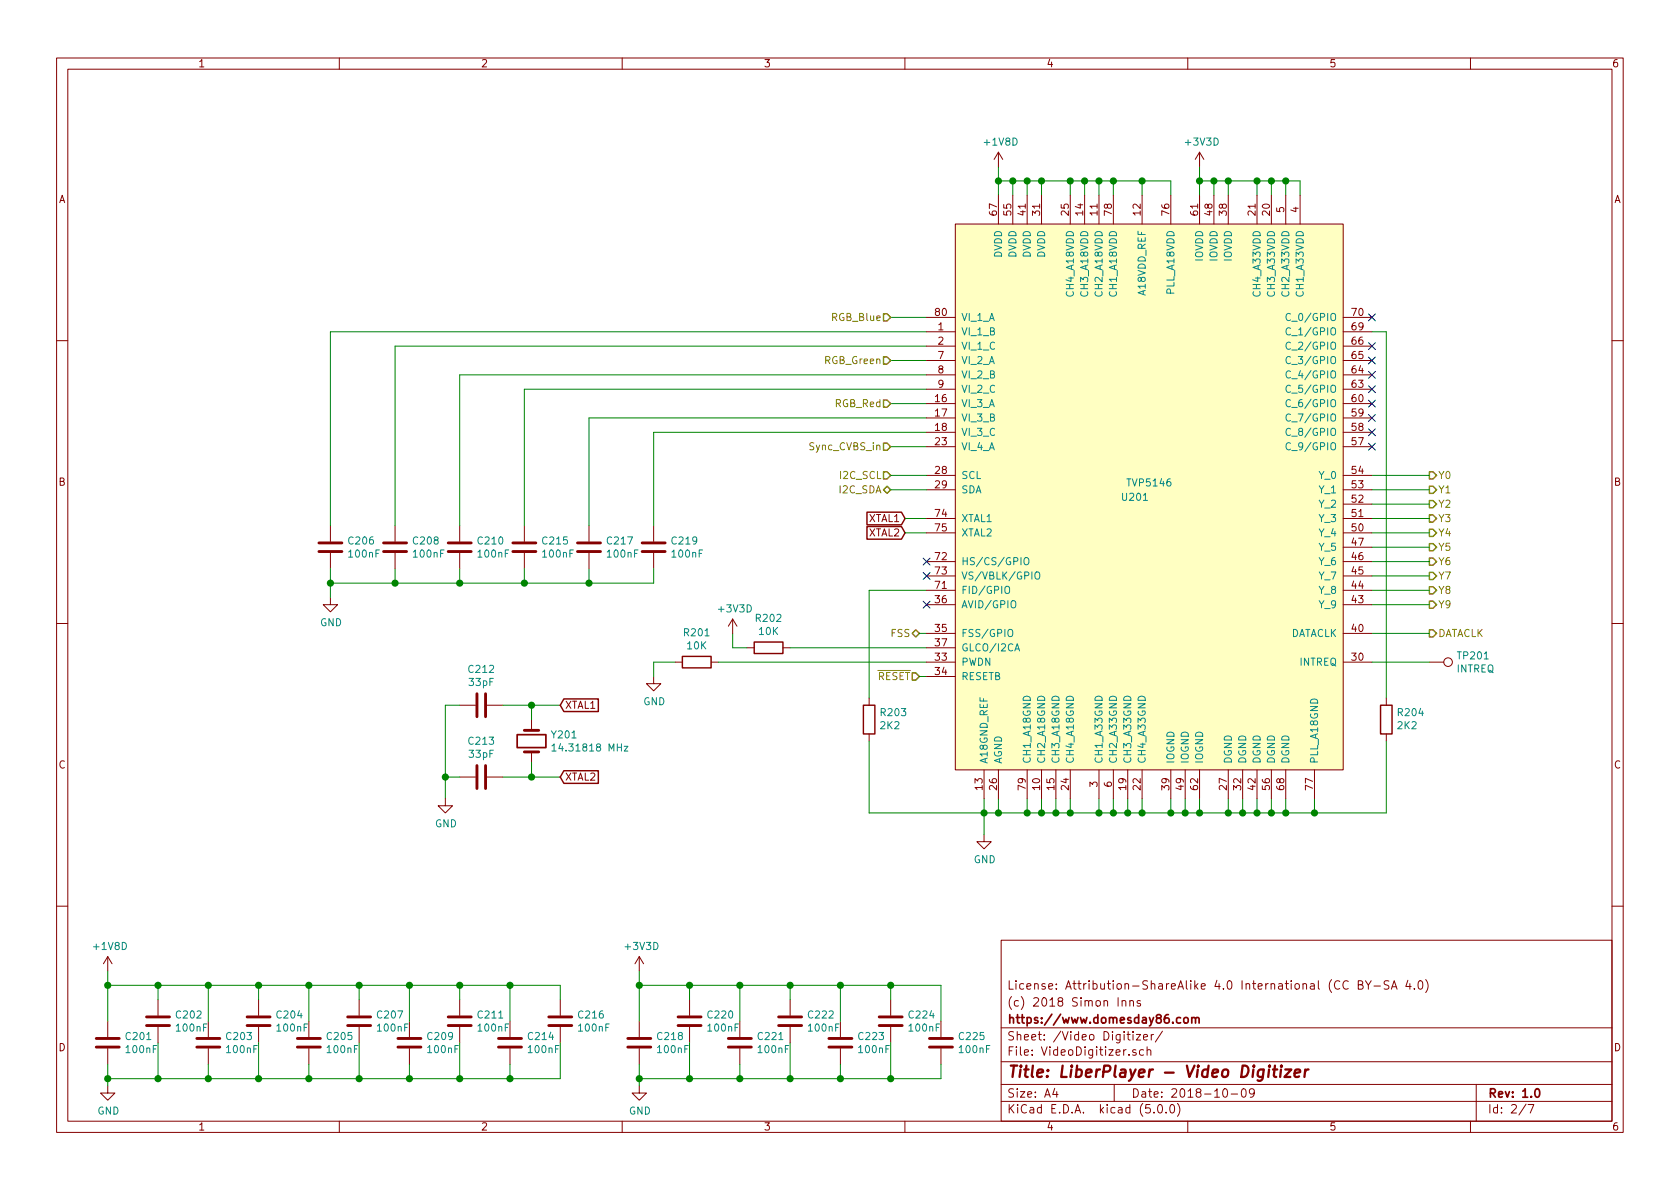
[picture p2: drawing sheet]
EESchema Schematic File Version 4
LIBS:LiberPlayer-cache
EELAYER 26 0
EELAYER END
$Descr A4 11693 8268
encoding utf-8
Sheet 2 7
Title "LiberPlayer - Video Digitizer"
Date "2018-10-09"
Rev "1.0"
Comp "https://www.domesday86.com"
Comment1 "(c) 2018 Simon Inns"
Comment2 "License: Attribution-ShareAlike 4.0 International (CC BY-SA 4.0)"
Comment3 ""
Comment4 ""
$EndDescr
$Comp
L Device:C C201
U 1 1
P 750 7250
F 0 "C201" H 865 7296 50  0000 L CNN
F 1 "100nF" H 865 7205 50  0000 L CNN
F 2 "Capacitor_SMD:C_0805_2012Metric" H 788 7100 50  0001 C CNN
F 3 "~" H 750 7250 50  0001 C CNN
	1    750  7250
	1    0    0    -1  
$EndComp
$Comp
L Device:C C202
U 1 1
P 1100 7100
F 0 "C202" H 1215 7146 50  0000 L CNN
F 1 "100nF" H 1215 7055 50  0000 L CNN
F 2 "Capacitor_SMD:C_0805_2012Metric" H 1138 6950 50  0001 C CNN
F 3 "~" H 1100 7100 50  0001 C CNN
	1    1100 7100
	1    0    0    -1  
$EndComp
$Comp
L Device:C C203
U 1 1
P 1450 7250
F 0 "C203" H 1565 7296 50  0000 L CNN
F 1 "100nF" H 1565 7205 50  0000 L CNN
F 2 "Capacitor_SMD:C_0805_2012Metric" H 1488 7100 50  0001 C CNN
F 3 "~" H 1450 7250 50  0001 C CNN
	1    1450 7250
	1    0    0    -1  
$EndComp
$Comp
L Device:C C204
U 1 1
P 1800 7100
F 0 "C204" H 1915 7146 50  0000 L CNN
F 1 "100nF" H 1915 7055 50  0000 L CNN
F 2 "Capacitor_SMD:C_0805_2012Metric" H 1838 6950 50  0001 C CNN
F 3 "~" H 1800 7100 50  0001 C CNN
	1    1800 7100
	1    0    0    -1  
$EndComp
$Comp
L Device:C C205
U 1 1
P 2150 7250
F 0 "C205" H 2265 7296 50  0000 L CNN
F 1 "100nF" H 2265 7205 50  0000 L CNN
F 2 "Capacitor_SMD:C_0805_2012Metric" H 2188 7100 50  0001 C CNN
F 3 "~" H 2150 7250 50  0001 C CNN
	1    2150 7250
	1    0    0    -1  
$EndComp
$Comp
L Device:C C207
U 1 1
P 2500 7100
F 0 "C207" H 2615 7146 50  0000 L CNN
F 1 "100nF" H 2615 7055 50  0000 L CNN
F 2 "Capacitor_SMD:C_0805_2012Metric" H 2538 6950 50  0001 C CNN
F 3 "~" H 2500 7100 50  0001 C CNN
	1    2500 7100
	1    0    0    -1  
$EndComp
$Comp
L Device:C C209
U 1 1
P 2850 7250
F 0 "C209" H 2965 7296 50  0000 L CNN
F 1 "100nF" H 2965 7205 50  0000 L CNN
F 2 "Capacitor_SMD:C_0805_2012Metric" H 2888 7100 50  0001 C CNN
F 3 "~" H 2850 7250 50  0001 C CNN
	1    2850 7250
	1    0    0    -1  
$EndComp
$Comp
L Device:C C211
U 1 1
P 3200 7100
F 0 "C211" H 3315 7146 50  0000 L CNN
F 1 "100nF" H 3315 7055 50  0000 L CNN
F 2 "Capacitor_SMD:C_0805_2012Metric" H 3238 6950 50  0001 C CNN
F 3 "~" H 3200 7100 50  0001 C CNN
	1    3200 7100
	1    0    0    -1  
$EndComp
$Comp
L Device:C C214
U 1 1
P 3550 7250
F 0 "C214" H 3665 7296 50  0000 L CNN
F 1 "100nF" H 3665 7205 50  0000 L CNN
F 2 "Capacitor_SMD:C_0805_2012Metric" H 3588 7100 50  0001 C CNN
F 3 "~" H 3550 7250 50  0001 C CNN
	1    3550 7250
	1    0    0    -1  
$EndComp
$Comp
L Device:C C216
U 1 1
P 3900 7100
F 0 "C216" H 4015 7146 50  0000 L CNN
F 1 "100nF" H 4015 7055 50  0000 L CNN
F 2 "Capacitor_SMD:C_0805_2012Metric" H 3938 6950 50  0001 C CNN
F 3 "~" H 3900 7100 50  0001 C CNN
	1    3900 7100
	1    0    0    -1  
$EndComp
$Comp
L Device:C C218
U 1 1
P 4450 7250
F 0 "C218" H 4565 7296 50  0000 L CNN
F 1 "100nF" H 4565 7205 50  0000 L CNN
F 2 "Capacitor_SMD:C_0805_2012Metric" H 4488 7100 50  0001 C CNN
F 3 "~" H 4450 7250 50  0001 C CNN
	1    4450 7250
	1    0    0    -1  
$EndComp
$Comp
L Device:C C220
U 1 1
P 4800 7100
F 0 "C220" H 4915 7146 50  0000 L CNN
F 1 "100nF" H 4915 7055 50  0000 L CNN
F 2 "Capacitor_SMD:C_0805_2012Metric" H 4838 6950 50  0001 C CNN
F 3 "~" H 4800 7100 50  0001 C CNN
	1    4800 7100
	1    0    0    -1  
$EndComp
$Comp
L Device:C C221
U 1 1
P 5150 7250
F 0 "C221" H 5265 7296 50  0000 L CNN
F 1 "100nF" H 5265 7205 50  0000 L CNN
F 2 "Capacitor_SMD:C_0805_2012Metric" H 5188 7100 50  0001 C CNN
F 3 "~" H 5150 7250 50  0001 C CNN
	1    5150 7250
	1    0    0    -1  
$EndComp
$Comp
L Device:C C222
U 1 1
P 5500 7100
F 0 "C222" H 5615 7146 50  0000 L CNN
F 1 "100nF" H 5615 7055 50  0000 L CNN
F 2 "Capacitor_SMD:C_0805_2012Metric" H 5538 6950 50  0001 C CNN
F 3 "~" H 5500 7100 50  0001 C CNN
	1    5500 7100
	1    0    0    -1  
$EndComp
$Comp
L Device:C C223
U 1 1
P 5850 7250
F 0 "C223" H 5965 7296 50  0000 L CNN
F 1 "100nF" H 5965 7205 50  0000 L CNN
F 2 "Capacitor_SMD:C_0805_2012Metric" H 5888 7100 50  0001 C CNN
F 3 "~" H 5850 7250 50  0001 C CNN
	1    5850 7250
	1    0    0    -1  
$EndComp
$Comp
L Device:C C224
U 1 1
P 6200 7100
F 0 "C224" H 6315 7146 50  0000 L CNN
F 1 "100nF" H 6315 7055 50  0000 L CNN
F 2 "Capacitor_SMD:C_0805_2012Metric" H 6238 6950 50  0001 C CNN
F 3 "~" H 6200 7100 50  0001 C CNN
	1    6200 7100
	1    0    0    -1  
$EndComp
$Comp
L Device:C C225
U 1 1
P 6550 7250
F 0 "C225" H 6665 7296 50  0000 L CNN
F 1 "100nF" H 6665 7205 50  0000 L CNN
F 2 "Capacitor_SMD:C_0805_2012Metric" H 6588 7100 50  0001 C CNN
F 3 "~" H 6550 7250 50  0001 C CNN
	1    6550 7250
	1    0    0    -1  
$EndComp
$Comp
L power:GND #PWR0202
U 1 1
P 750 7550
F 0 "#PWR0202" H 750 7300 50  0001 C CNN
F 1 "GND" H 755 7377 50  0000 C CNN
F 2 "" H 750 7550 50  0001 C CNN
F 3 "" H 750 7550 50  0001 C CNN
	1    750  7550
	1    0    0    -1  
$EndComp
Wire Wire Line
	1100 6950 1100 6850
Wire Wire Line
	1100 6850 750  6850
Wire Wire Line
	750  6850 750  6750
Wire Wire Line
	750  7100 750  6850
Connection ~ 750  6850
Wire Wire Line
	750  7400 750  7500
Wire Wire Line
	750  7500 1100 7500
Wire Wire Line
	3900 7500 3900 7250
Connection ~ 750  7500
Wire Wire Line
	750  7500 750  7550
Wire Wire Line
	3900 6950 3900 6850
Wire Wire Line
	3900 6850 3550 6850
Connection ~ 1100 6850
Wire Wire Line
	1100 7250 1100 7500
Connection ~ 1100 7500
Wire Wire Line
	1100 7500 1450 7500
Wire Wire Line
	1450 7400 1450 7500
Connection ~ 1450 7500
Wire Wire Line
	1450 7500 1800 7500
Wire Wire Line
	1800 7250 1800 7500
Connection ~ 1800 7500
Wire Wire Line
	1800 7500 2150 7500
Wire Wire Line
	2150 7400 2150 7500
Connection ~ 2150 7500
Wire Wire Line
	2150 7500 2500 7500
Wire Wire Line
	2500 7250 2500 7500
Connection ~ 2500 7500
Wire Wire Line
	2500 7500 2850 7500
Wire Wire Line
	2850 7400 2850 7500
Connection ~ 2850 7500
Wire Wire Line
	2850 7500 3200 7500
Wire Wire Line
	3200 7250 3200 7500
Connection ~ 3200 7500
Wire Wire Line
	3200 7500 3550 7500
Wire Wire Line
	3550 7400 3550 7500
Connection ~ 3550 7500
Wire Wire Line
	3550 7500 3900 7500
Wire Wire Line
	3550 7100 3550 6850
Connection ~ 3550 6850
Wire Wire Line
	3550 6850 3200 6850
Wire Wire Line
	3200 6950 3200 6850
Connection ~ 3200 6850
Wire Wire Line
	3200 6850 2850 6850
Wire Wire Line
	2850 7100 2850 6850
Connection ~ 2850 6850
Wire Wire Line
	2850 6850 2500 6850
Wire Wire Line
	2500 6950 2500 6850
Connection ~ 2500 6850
Wire Wire Line
	2500 6850 2150 6850
Wire Wire Line
	2150 7100 2150 6850
Connection ~ 2150 6850
Wire Wire Line
	2150 6850 1800 6850
Wire Wire Line
	1800 6950 1800 6850
Connection ~ 1800 6850
Wire Wire Line
	1800 6850 1450 6850
Wire Wire Line
	1450 7100 1450 6850
Connection ~ 1450 6850
Wire Wire Line
	1450 6850 1100 6850
Wire Wire Line
	4450 7400 4450 7500
Wire Wire Line
	4450 7500 4800 7500
Wire Wire Line
	6550 7500 6550 7400
Wire Wire Line
	4450 7100 4450 6850
Wire Wire Line
	4450 6850 4800 6850
Wire Wire Line
	6550 6850 6550 7100
Wire Wire Line
	4800 7250 4800 7500
Connection ~ 4800 7500
Wire Wire Line
	4800 7500 5150 7500
Wire Wire Line
	5150 7400 5150 7500
Connection ~ 5150 7500
Wire Wire Line
	5150 7500 5500 7500
Wire Wire Line
	5500 7250 5500 7500
Connection ~ 5500 7500
Wire Wire Line
	5500 7500 5850 7500
Wire Wire Line
	5850 7400 5850 7500
Connection ~ 5850 7500
Wire Wire Line
	5850 7500 6200 7500
Wire Wire Line
	6200 7250 6200 7500
Connection ~ 6200 7500
Wire Wire Line
	6200 7500 6550 7500
Wire Wire Line
	4800 6950 4800 6850
Connection ~ 4800 6850
Wire Wire Line
	4800 6850 5150 6850
Wire Wire Line
	5150 7100 5150 6850
Connection ~ 5150 6850
Wire Wire Line
	5150 6850 5500 6850
Wire Wire Line
	5500 6950 5500 6850
Connection ~ 5500 6850
Wire Wire Line
	5500 6850 5850 6850
Wire Wire Line
	5850 7100 5850 6850
Connection ~ 5850 6850
Wire Wire Line
	5850 6850 6200 6850
Wire Wire Line
	6200 6950 6200 6850
Connection ~ 6200 6850
Wire Wire Line
	6200 6850 6550 6850
$Comp
L power:GND #PWR0206
U 1 1
P 4450 7550
F 0 "#PWR0206" H 4450 7300 50  0001 C CNN
F 1 "GND" H 4455 7377 50  0000 C CNN
F 2 "" H 4450 7550 50  0001 C CNN
F 3 "" H 4450 7550 50  0001 C CNN
	1    4450 7550
	1    0    0    -1  
$EndComp
Wire Wire Line
	4450 6750 4450 6850
Connection ~ 4450 6850
Wire Wire Line
	4450 7550 4450 7500
Connection ~ 4450 7500
Wire Wire Line
	6850 5550 6850 5650
$Comp
L power:GND #PWR0209
U 1 1
P 6850 5800
F 0 "#PWR0209" H 6850 5550 50  0001 C CNN
F 1 "GND" H 6855 5627 50  0000 C CNN
F 2 "" H 6850 5800 50  0001 C CNN
F 3 "" H 6850 5800 50  0001 C CNN
	1    6850 5800
	1    0    0    -1  
$EndComp
Wire Wire Line
	6850 5650 6950 5650
Wire Wire Line
	9150 5650 9150 5550
Connection ~ 6850 5650
Wire Wire Line
	6850 5650 6850 5800
Wire Wire Line
	6950 5550 6950 5650
Connection ~ 6950 5650
Wire Wire Line
	6950 5650 7150 5650
Wire Wire Line
	7150 5550 7150 5650
Connection ~ 7150 5650
Wire Wire Line
	7150 5650 7250 5650
Wire Wire Line
	7250 5550 7250 5650
Connection ~ 7250 5650
Wire Wire Line
	7250 5650 7350 5650
Wire Wire Line
	7350 5550 7350 5650
Connection ~ 7350 5650
Wire Wire Line
	7350 5650 7450 5650
Wire Wire Line
	7450 5550 7450 5650
Connection ~ 7450 5650
Wire Wire Line
	7450 5650 7650 5650
Wire Wire Line
	7650 5550 7650 5650
Connection ~ 7650 5650
Wire Wire Line
	7650 5650 7750 5650
Wire Wire Line
	7750 5550 7750 5650
Connection ~ 7750 5650
Wire Wire Line
	7750 5650 7850 5650
Wire Wire Line
	7850 5550 7850 5650
Connection ~ 7850 5650
Wire Wire Line
	7850 5650 7950 5650
Wire Wire Line
	7950 5550 7950 5650
Connection ~ 7950 5650
Wire Wire Line
	7950 5650 8150 5650
Wire Wire Line
	8150 5550 8150 5650
Connection ~ 8150 5650
Wire Wire Line
	8150 5650 8250 5650
Wire Wire Line
	8250 5550 8250 5650
Connection ~ 8250 5650
Wire Wire Line
	8250 5650 8350 5650
Wire Wire Line
	8350 5550 8350 5650
Connection ~ 8350 5650
Wire Wire Line
	8350 5650 8550 5650
Wire Wire Line
	8550 5550 8550 5650
Connection ~ 8550 5650
Wire Wire Line
	8550 5650 8650 5650
Wire Wire Line
	8650 5550 8650 5650
Connection ~ 8650 5650
Wire Wire Line
	8650 5650 8750 5650
Wire Wire Line
	8750 5550 8750 5650
Connection ~ 8750 5650
Wire Wire Line
	8750 5650 8850 5650
Wire Wire Line
	8850 5550 8850 5650
Connection ~ 8850 5650
Wire Wire Line
	8850 5650 8950 5650
Wire Wire Line
	8950 5550 8950 5650
Connection ~ 8950 5650
Wire Wire Line
	8950 5650 9150 5650
Wire Wire Line
	6950 1350 6950 1250
Wire Wire Line
	6950 1250 7050 1250
Wire Wire Line
	9050 1250 9050 1350
Wire Wire Line
	7050 1350 7050 1250
Connection ~ 7050 1250
Wire Wire Line
	7050 1250 7150 1250
Wire Wire Line
	7150 1350 7150 1250
Connection ~ 7150 1250
Wire Wire Line
	7150 1250 7250 1250
Wire Wire Line
	7250 1350 7250 1250
Connection ~ 7250 1250
Wire Wire Line
	7250 1250 7450 1250
Wire Wire Line
	7450 1350 7450 1250
Connection ~ 7450 1250
Wire Wire Line
	7450 1250 7550 1250
Wire Wire Line
	7550 1350 7550 1250
Connection ~ 7550 1250
Wire Wire Line
	7550 1250 7650 1250
Wire Wire Line
	7650 1350 7650 1250
Connection ~ 7650 1250
Wire Wire Line
	7650 1250 7750 1250
Wire Wire Line
	7750 1350 7750 1250
Connection ~ 7750 1250
Wire Wire Line
	7750 1250 7950 1250
Wire Wire Line
	7950 1350 7950 1250
Connection ~ 7950 1250
Wire Wire Line
	7950 1250 8150 1250
Wire Wire Line
	8150 1350 8150 1250
Wire Wire Line
	8350 1350 8350 1250
Wire Wire Line
	8350 1250 8450 1250
Wire Wire Line
	8450 1350 8450 1250
Connection ~ 8450 1250
Wire Wire Line
	8450 1250 8550 1250
Wire Wire Line
	8550 1350 8550 1250
Connection ~ 8550 1250
Wire Wire Line
	8550 1250 8750 1250
Wire Wire Line
	8750 1350 8750 1250
Connection ~ 8750 1250
Wire Wire Line
	8750 1250 8850 1250
Wire Wire Line
	8850 1350 8850 1250
Connection ~ 8850 1250
Wire Wire Line
	8850 1250 8950 1250
Wire Wire Line
	8950 1350 8950 1250
Connection ~ 8950 1250
Wire Wire Line
	8950 1250 9050 1250
Wire Wire Line
	6950 1150 6950 1250
Connection ~ 6950 1250
Wire Wire Line
	8350 1150 8350 1250
Connection ~ 8350 1250
$Comp
L Device:Crystal Y201
U 1 1
P 3700 5150
F 0 "Y201" V 3654 5281 50  0000 L CNN
F 1 "14.31818 MHz" V 3745 5281 50  0000 L CNN
F 2 "Crystal:Crystal_SMD_0603-2Pin_6.0x3.5mm" H 3700 5150 50  0001 C CNN
F 3 "~" H 3700 5150 50  0001 C CNN
	1    3700 5150
	0    1    1    0   
$EndComp
$Comp
L Device:C C212
U 1 1
P 3350 4900
F 0 "C212" V 3098 4900 50  0000 C CNN
F 1 "33pF" V 3189 4900 50  0000 C CNN
F 2 "Capacitor_SMD:C_0805_2012Metric" H 3388 4750 50  0001 C CNN
F 3 "~" H 3350 4900 50  0001 C CNN
	1    3350 4900
	0    1    1    0   
$EndComp
$Comp
L Device:C C213
U 1 1
P 3350 5400
F 0 "C213" V 3098 5400 50  0000 C CNN
F 1 "33pF" V 3189 5400 50  0000 C CNN
F 2 "Capacitor_SMD:C_0805_2012Metric" H 3388 5250 50  0001 C CNN
F 3 "~" H 3350 5400 50  0001 C CNN
	1    3350 5400
	0    1    1    0   
$EndComp
Wire Wire Line
	3900 4900 3700 4900
Wire Wire Line
	3900 5400 3700 5400
Wire Wire Line
	3200 4900 3100 4900
Wire Wire Line
	3100 4900 3100 5400
Wire Wire Line
	3200 5400 3100 5400
Connection ~ 3100 5400
Wire Wire Line
	3100 5400 3100 5550
Wire Wire Line
	3700 5000 3700 4900
Connection ~ 3700 4900
Wire Wire Line
	3700 4900 3500 4900
Wire Wire Line
	3700 5300 3700 5400
Connection ~ 3700 5400
Wire Wire Line
	3700 5400 3500 5400
$Comp
L power:GND #PWR0204
U 1 1
P 3100 5550
F 0 "#PWR0204" H 3100 5300 50  0001 C CNN
F 1 "GND" H 3105 5377 50  0000 C CNN
F 2 "" H 3100 5550 50  0001 C CNN
F 3 "" H 3100 5550 50  0001 C CNN
	1    3100 5550
	1    0    0    -1  
$EndComp
Text GLabel 6300 3600 0    50   Input ~ 0
XTAL1
Text GLabel 6300 3700 0    50   Input ~ 0
XTAL2
Wire Wire Line
	6300 3600 6450 3600
Wire Wire Line
	6300 3700 6450 3700
Text GLabel 3900 4900 2    50   Input ~ 0
XTAL1
Text GLabel 3900 5400 2    50   Input ~ 0
XTAL2
$Comp
L Device:R R201
U 1 1
P 4850 4600
F 0 "R201" V 4643 4600 50  0000 C CNN
F 1 "10K" V 4734 4600 50  0000 C CNN
F 2 "Resistor_SMD:R_0805_2012Metric" V 4780 4600 50  0001 C CNN
F 3 "~" H 4850 4600 50  0001 C CNN
	1    4850 4600
	0    1    1    0   
$EndComp
Wire Wire Line
	6450 4600 5000 4600
Wire Wire Line
	4700 4600 4550 4600
Text HLabel 6200 3300 0    50   Input ~ 0
I2C_SCL
Text HLabel 6200 3400 0    50   BiDi ~ 0
I2C_SDA
$Comp
L Device:R R202
U 1 1
P 5350 4500
F 0 "R202" V 5143 4500 50  0000 C CNN
F 1 "10K" V 5234 4500 50  0000 C CNN
F 2 "Resistor_SMD:R_0805_2012Metric" V 5280 4500 50  0001 C CNN
F 3 "~" H 5350 4500 50  0001 C CNN
	1    5350 4500
	0    1    1    0   
$EndComp
Wire Wire Line
	5500 4500 6450 4500
Wire Wire Line
	5200 4500 5100 4500
Wire Wire Line
	5100 4500 5100 4400
Text HLabel 9950 3300 2    50   Output ~ 0
Y0
Text HLabel 9950 3400 2    50   Output ~ 0
Y1
Text HLabel 9950 3500 2    50   Output ~ 0
Y2
Text HLabel 9950 3600 2    50   Output ~ 0
Y3
Text HLabel 9950 3700 2    50   Output ~ 0
Y4
Text HLabel 9950 3800 2    50   Output ~ 0
Y5
Text HLabel 9950 3900 2    50   Output ~ 0
Y6
Text HLabel 9950 4000 2    50   Output ~ 0
Y7
Text HLabel 9950 4100 2    50   Output ~ 0
Y8
Text HLabel 9950 4200 2    50   Output ~ 0
Y9
Text HLabel 9950 4400 2    50   Output ~ 0
DATACLK
Wire Wire Line
	9550 3300 9950 3300
Wire Wire Line
	9950 3400 9550 3400
Wire Wire Line
	9550 3500 9950 3500
Wire Wire Line
	9950 3600 9550 3600
Wire Wire Line
	9550 3700 9950 3700
Wire Wire Line
	9950 3800 9550 3800
Wire Wire Line
	9550 3900 9950 3900
Wire Wire Line
	9950 4000 9550 4000
Wire Wire Line
	9550 4100 9950 4100
Wire Wire Line
	9950 4200 9550 4200
Wire Wire Line
	9550 4400 9950 4400
Wire Wire Line
	9650 5650 9150 5650
Connection ~ 9150 5650
$Comp
L Device:R R203
U 1 1
P 6050 5000
F 0 "R203" H 5980 4954 50  0000 R CNN
F 1 "2K2" H 5980 5045 50  0000 R CNN
F 2 "Resistor_SMD:R_0805_2012Metric" V 5980 5000 50  0001 C CNN
F 3 "~" H 6050 5000 50  0001 C CNN
	1    6050 5000
	-1   0    0    1   
$EndComp
Wire Wire Line
	6450 4100 6050 4100
Wire Wire Line
	6050 4100 6050 4850
Wire Wire Line
	6050 5150 6050 5650
Wire Wire Line
	6050 5650 6850 5650
Text HLabel 6400 4700 0    50   Input ~ 0
~RESET
Wire Wire Line
	6400 4700 6450 4700
$Comp
L power:GND #PWR0207
U 1 1
P 4550 4700
F 0 "#PWR0207" H 4550 4450 50  0001 C CNN
F 1 "GND" H 4555 4527 50  0000 C CNN
F 2 "" H 4550 4700 50  0001 C CNN
F 3 "" H 4550 4700 50  0001 C CNN
	1    4550 4700
	1    0    0    -1  
$EndComp
Wire Wire Line
	4550 4700 4550 4600
Text HLabel 6400 4400 0    50   BiDi ~ 0
FSS
Wire Wire Line
	6400 4400 6450 4400
$Comp
L Device:C C219
U 1 1
P 4550 3800
F 0 "C219" H 4665 3846 50  0000 L CNN
F 1 "100nF" H 4665 3755 50  0000 L CNN
F 2 "Capacitor_SMD:C_0805_2012Metric" H 4588 3650 50  0001 C CNN
F 3 "~" H 4550 3800 50  0001 C CNN
	1    4550 3800
	1    0    0    -1  
$EndComp
$Comp
L Device:C C217
U 1 1
P 4100 3800
F 0 "C217" H 4215 3846 50  0000 L CNN
F 1 "100nF" H 4215 3755 50  0000 L CNN
F 2 "Capacitor_SMD:C_0805_2012Metric" H 4138 3650 50  0001 C CNN
F 3 "~" H 4100 3800 50  0001 C CNN
	1    4100 3800
	1    0    0    -1  
$EndComp
$Comp
L Device:C C215
U 1 1
P 3650 3800
F 0 "C215" H 3765 3846 50  0000 L CNN
F 1 "100nF" H 3765 3755 50  0000 L CNN
F 2 "Capacitor_SMD:C_0805_2012Metric" H 3688 3650 50  0001 C CNN
F 3 "~" H 3650 3800 50  0001 C CNN
	1    3650 3800
	1    0    0    -1  
$EndComp
$Comp
L Device:C C210
U 1 1
P 3200 3800
F 0 "C210" H 3315 3846 50  0000 L CNN
F 1 "100nF" H 3315 3755 50  0000 L CNN
F 2 "Capacitor_SMD:C_0805_2012Metric" H 3238 3650 50  0001 C CNN
F 3 "~" H 3200 3800 50  0001 C CNN
	1    3200 3800
	1    0    0    -1  
$EndComp
$Comp
L Device:C C208
U 1 1
P 2750 3800
F 0 "C208" H 2865 3846 50  0000 L CNN
F 1 "100nF" H 2865 3755 50  0000 L CNN
F 2 "Capacitor_SMD:C_0805_2012Metric" H 2788 3650 50  0001 C CNN
F 3 "~" H 2750 3800 50  0001 C CNN
	1    2750 3800
	1    0    0    -1  
$EndComp
$Comp
L Device:C C206
U 1 1
P 2300 3800
F 0 "C206" H 2415 3846 50  0000 L CNN
F 1 "100nF" H 2415 3755 50  0000 L CNN
F 2 "Capacitor_SMD:C_0805_2012Metric" H 2338 3650 50  0001 C CNN
F 3 "~" H 2300 3800 50  0001 C CNN
	1    2300 3800
	1    0    0    -1  
$EndComp
Wire Wire Line
	6450 3000 4550 3000
Wire Wire Line
	4550 3000 4550 3650
Wire Wire Line
	4550 3950 4550 4050
Wire Wire Line
	4550 4050 4100 4050
Wire Wire Line
	2300 4050 2300 3950
Wire Wire Line
	2750 3950 2750 4050
Connection ~ 2750 4050
Wire Wire Line
	2750 4050 2300 4050
Wire Wire Line
	3200 3950 3200 4050
Connection ~ 3200 4050
Wire Wire Line
	3200 4050 2750 4050
Wire Wire Line
	3650 3950 3650 4050
Connection ~ 3650 4050
Wire Wire Line
	3650 4050 3200 4050
Wire Wire Line
	4100 3950 4100 4050
Connection ~ 4100 4050
Wire Wire Line
	4100 4050 3650 4050
Wire Wire Line
	6200 2200 6450 2200
Wire Wire Line
	6450 2500 6200 2500
Wire Wire Line
	6200 2800 6450 2800
Wire Wire Line
	6200 3100 6450 3100
$Comp
L power:GND #PWR0203
U 1 1
P 2300 4150
F 0 "#PWR0203" H 2300 3900 50  0001 C CNN
F 1 "GND" H 2305 3977 50  0000 C CNN
F 2 "" H 2300 4150 50  0001 C CNN
F 3 "" H 2300 4150 50  0001 C CNN
	1    2300 4150
	1    0    0    -1  
$EndComp
Wire Wire Line
	2300 4150 2300 4050
Connection ~ 2300 4050
Text HLabel 6200 2200 0    50   Input ~ 0
RGB_Blue
Text HLabel 6200 2500 0    50   Input ~ 0
RGB_Green
Text HLabel 6200 2800 0    50   Input ~ 0
RGB_Red
Text HLabel 6200 3100 0    50   Input ~ 0
Sync_CVBS_in
Wire Wire Line
	2300 2300 6450 2300
Wire Wire Line
	2300 2300 2300 3650
Wire Wire Line
	2750 2400 6450 2400
Wire Wire Line
	2750 2400 2750 3650
Wire Wire Line
	3200 2600 6450 2600
Wire Wire Line
	3200 2600 3200 3650
Wire Wire Line
	3650 2700 6450 2700
Wire Wire Line
	3650 2700 3650 3650
Wire Wire Line
	4100 2900 6450 2900
Wire Wire Line
	4100 2900 4100 3650
$Comp
L LocalSymbolLibrary:TVP5146 U201
U 1 1
P 8000 3450
F 0 "U201" H 7900 3450 50  0000 C CNN
F 1 "TVP5146" H 8000 3550 50  0000 C CNN
F 2 "Package_QFP:TQFP-80_12x12mm_P0.5mm" H 7950 3550 50  0001 C CNN
F 3 "" H 7950 3550 50  0001 C CNN
	1    8000 3450
	1    0    0    -1  
$EndComp
$Comp
L Connector:TestPoint TP201
U 1 1
P 9950 4600
F 0 "TP201" V 9904 4787 50  0000 L CNN
F 1 "INTREQ" V 9995 4787 50  0000 L CNN
F 2 "TestPoint:TestPoint_Pad_1.0x1.0mm" H 10150 4600 50  0001 C CNN
F 3 "~" H 10150 4600 50  0001 C CNN
	1    9950 4600
	0    1    1    0   
$EndComp
Wire Wire Line
	9550 4600 9950 4600
$Comp
L LocalSymbolLibrary:+1V8D #PWR0210
U 1 1
P 6950 1150
F 0 "#PWR0210" H 6950 1000 50  0001 C CNN
F 1 "+1V8D" H 6965 1323 50  0000 C CNN
F 2 "" H 6950 1150 50  0001 C CNN
F 3 "" H 6950 1150 50  0001 C CNN
	1    6950 1150
	1    0    0    -1  
$EndComp
$Comp
L LocalSymbolLibrary:+3V3D #PWR0211
U 1 1
P 8350 1150
F 0 "#PWR0211" H 8350 1000 50  0001 C CNN
F 1 "+3V3D" H 8365 1323 50  0000 C CNN
F 2 "" H 8350 1150 50  0001 C CNN
F 3 "" H 8350 1150 50  0001 C CNN
	1    8350 1150
	1    0    0    -1  
$EndComp
$Comp
L LocalSymbolLibrary:+3V3D #PWR0208
U 1 1
P 5100 4400
F 0 "#PWR0208" H 5100 4250 50  0001 C CNN
F 1 "+3V3D" H 5115 4573 50  0000 C CNN
F 2 "" H 5100 4400 50  0001 C CNN
F 3 "" H 5100 4400 50  0001 C CNN
	1    5100 4400
	1    0    0    -1  
$EndComp
$Comp
L LocalSymbolLibrary:+3V3D #PWR0205
U 1 1
P 4450 6750
F 0 "#PWR0205" H 4450 6600 50  0001 C CNN
F 1 "+3V3D" H 4465 6923 50  0000 C CNN
F 2 "" H 4450 6750 50  0001 C CNN
F 3 "" H 4450 6750 50  0001 C CNN
	1    4450 6750
	1    0    0    -1  
$EndComp
$Comp
L LocalSymbolLibrary:+1V8D #PWR0201
U 1 1
P 750 6750
F 0 "#PWR0201" H 750 6600 50  0001 C CNN
F 1 "+1V8D" H 765 6923 50  0000 C CNN
F 2 "" H 750 6750 50  0001 C CNN
F 3 "" H 750 6750 50  0001 C CNN
	1    750  6750
	1    0    0    -1  
$EndComp
Wire Wire Line
	9650 2300 9550 2300
Wire Wire Line
	9650 4850 9650 2300
Wire Wire Line
	9650 5650 9650 5150
$Comp
L Device:R R204
U 1 1
P 9650 5000
F 0 "R204" H 9580 4954 50  0000 R CNN
F 1 "2K2" H 9580 5045 50  0000 R CNN
F 2 "Resistor_SMD:R_0805_2012Metric" V 9580 5000 50  0001 C CNN
F 3 "~" H 9650 5000 50  0001 C CNN
	1    9650 5000
	-1   0    0    1   
$EndComp
NoConn ~ 9550 2200
NoConn ~ 9550 2400
NoConn ~ 9550 2500
NoConn ~ 9550 2600
NoConn ~ 9550 2700
NoConn ~ 9550 2800
NoConn ~ 9550 2900
NoConn ~ 9550 3000
NoConn ~ 9550 3100
NoConn ~ 6450 4200
NoConn ~ 6450 4000
NoConn ~ 6450 3900
Wire Wire Line
	6200 3300 6450 3300
Wire Wire Line
	6200 3400 6450 3400
$EndSCHEMATC
